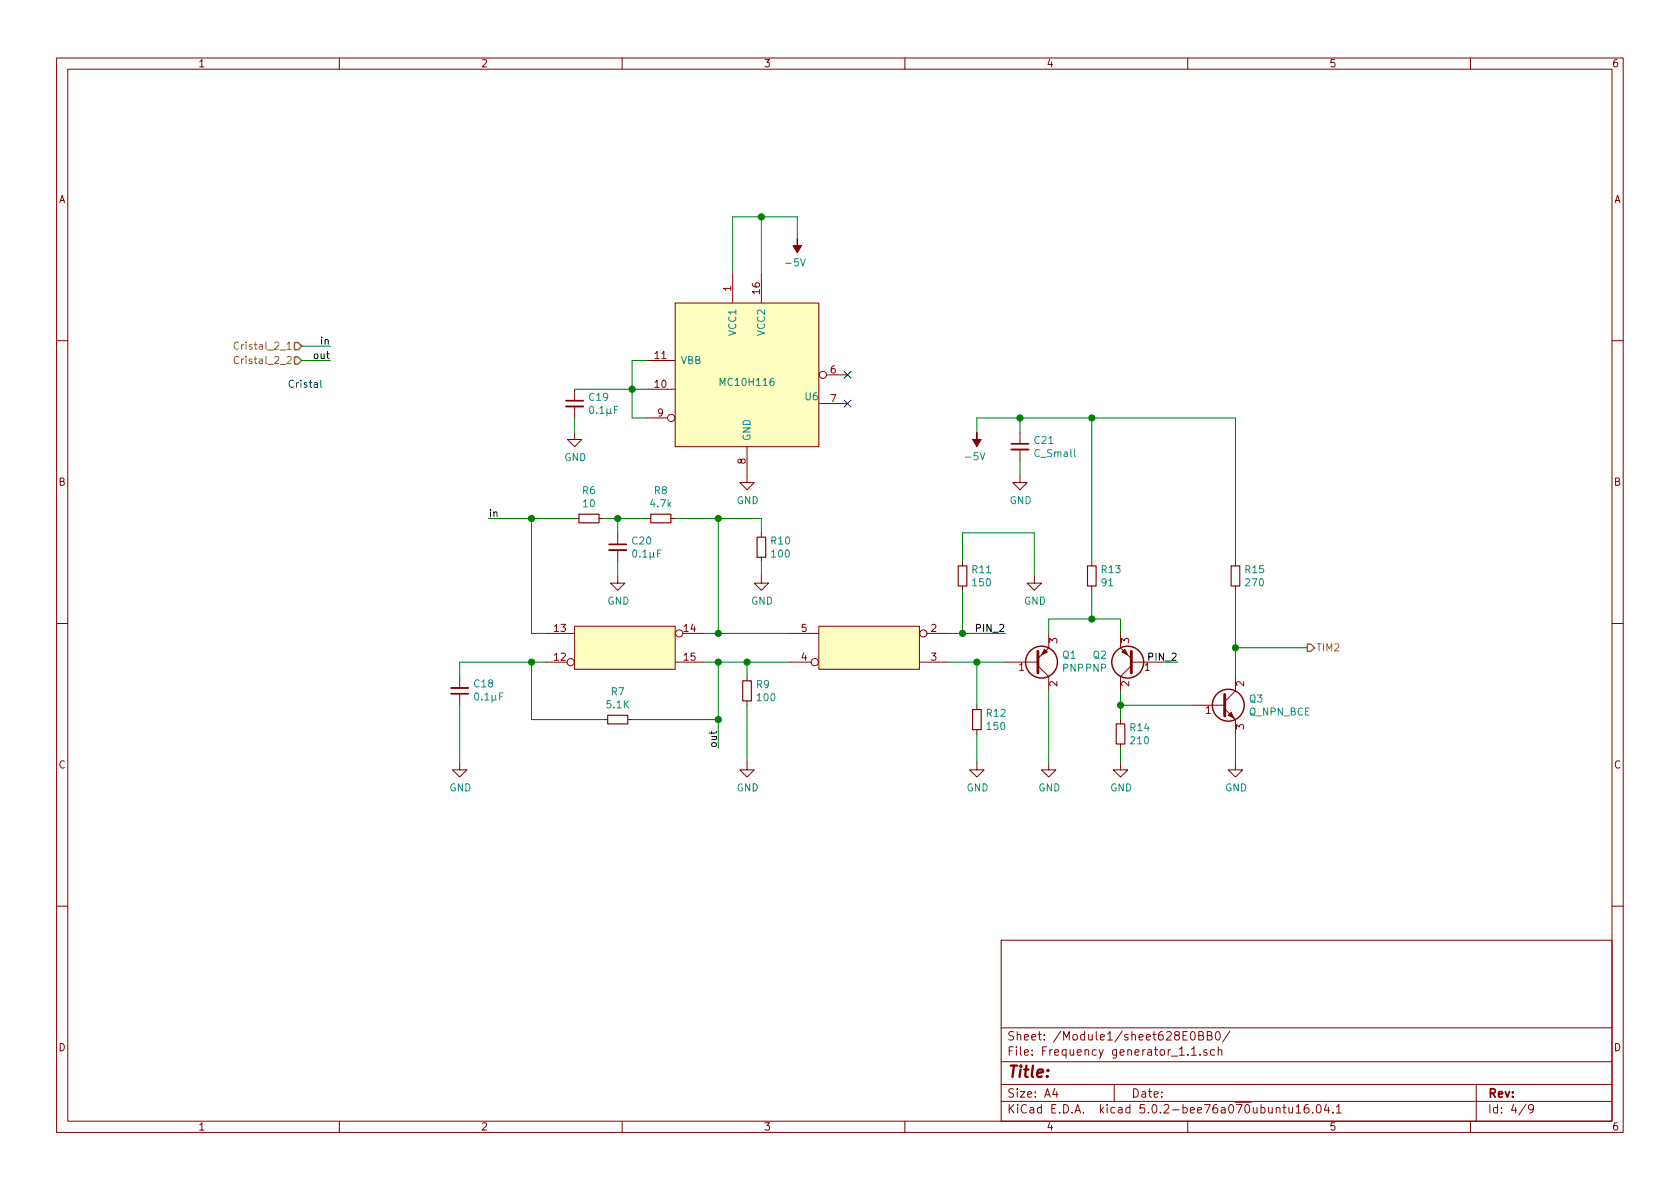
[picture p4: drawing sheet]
<svg xmlns="http://www.w3.org/2000/svg" width="297mm" height="210mm" viewBox="0 0 297 210" stroke-linecap="round" stroke-linejoin="round" font-family="sans-serif">
<g fill="none" stroke="#840000" stroke-width=".18">
<path d="M10 10.3h277v189.9h-277zM12 12.2h273v186.1h-273zM60 10.3v1.9M110 10.3v1.9M160 10.3v1.9M210 10.3v1.9M260 10.3v1.9M119.4 53.6h25.4v25.4h-25.4zM129.5 48.5v5M134.6 48.5v5M10 60.2h2M101.6 76.4v1.3h1.3l-1.3 1.3-1.3-1.3h1.3"/>
<path d="M101.6 68.8v2.1M101.6 71.9v2M114.3 68.8h5M114.3 63.7h5M114.3 73.9h3.7M132.1 79.1v6.2h1.2l-1.2 1.3-1.3-1.3h1.3M144.9 71.4h5M146.1 66.3h3.8M180.3 76.4v2.1M180.3 79.5v2M285 60.2h2M101.6 91.7h.8"/>
<path d="M105.9 91.7h.8M109.2 94.2v2.1M109.2 97.3v2M114.3 91.7h.8M118.6 91.7h.8M134.6 94.2v.8M134.6 98.5v.8M170.2 99.3v.8M180.3 84.1v1.2h1.3l-1.3 1.3-1.2-1.3h1.2M193 99.3v.8M218.4 99.3v.8M10 110.3h2"/>
<path d="M81.3 119.6v2.1M96.5 117.1h3.8M96.5 112h5M101.6 110.7h17.8v7.7h-17.8zM109.2 101.8v1.3h1.3l-1.3 1.3-1.3-1.3h1.3M119.5 117.1h5M120.7 112h3.8M132.1 119.6v.8M134.6 101.8v1.3h1.3l-1.3 1.3-1.3-1.3h1.3M139.7 117.1h3.7M139.7 112h5M144.8 110.7h17.8v7.7h-17.8z"/>
<path d="M162.6 117.1h5M163.9 112h3.7M170.2 103.6v.8M177.8 117.1h5.7M182.9 101.8v1.3h1.2l-1.2 1.3-1.3-1.3h1.3M183.5 117.7l1.9 1.9v2.6M185.4 112v2.5l-1.9 2M193 103.6v.8M198.1 112v2.5l1.9 2M200 117.1h5.7M200 117.7l-1.9 1.9v2.6M218.4 119.6v2.6l-1.9 1.9"/>
<path d="M218.4 103.6v.8M285 110.3h2M81.3 134.9v1.2h1.2l-1.2 1.3-1.3-1.3h1.3M81.3 122.7v2M106.7 127.2h.7M111 127.2h.8M132.1 134.9v1.2h1.2l-1.2 1.3-1.3-1.3h1.3M132.1 123.9v.8M172.7 134.9v1.2h1.3l-1.3 1.3-1.3-1.3h1.3M172.7 124.7v.8M172.7 129v.8M185.4 134.9v1.2h1.3l-1.3 1.3-1.3-1.3h1.3"/>
<path d="M198.1 134.9v1.2h1.3l-1.3 1.3-1.3-1.3h1.3M198.1 127.2v.8M198.1 131.6v.7M210.8 124.7h5.7M216.5 125.3l1.9 1.9v2.6M218.4 134.9v1.2h1.3l-1.3 1.3-1.2-1.3h1.2M10 160.2h2M177 166.3h108v32h-108zM285 160.2h2M60 198.3v1.9M110 198.3v1.9M160 198.3v1.9"/>
<path d="M177 194.8h108M177 191.8h108M177 187.8h108M177 181.8h108M186.5 192.5l-.4 1h1M186.8 193v1M197 191.8v3M210 198.3v1.9M210.7 185.5l.4-.4v1.5M210.7 182.5l.1-.1a.8 .8 0 0 1 .5 .8 .8 .8 0 0 1-.5 .7 1 1 0 0 1-.1-1.4zM210.7 186.6h.8M212 183.1h.5l.2-.1 .1-.3-.3-.3h-.5v1.5h.5l.3-.3a.41 .41 0 0 0-.3-.5"/>
<path d="M212.2 186.5v.1M213.4 185.7l-.4-.1-.2 .2 .1 .2 .5 .2v.3h-.6M213.5 183.1h.5l.2-.1v-.3l-.2-.3h-.5v1.5h.5l.3-.3a.41 .41 0 0 0-.3-.5M214.8 185.7l-.5-.1-.3 .3 .1 .6 .2 .1 .5-.1M215 182.6l.2-.2a.81 .81 0 0 1 .6 .6 .81 .81 0 0 1-.3 .8l-.1 .1a.79 .79 0 0 1-.4-1.3zM215.4 185.7l.2-.1 .4 .1v.9M215.4 185.1v1.5M217.4 182.3l-1.2 2M226.8 195.8h.6M227 195.3v1.3l.4 .2M227.9 195.8v.9l.4 .1 .2-.1M228.5 195.8v1"/>
<path d="M229.2 195.8l.4-.5v1.5M229.2 196.8h.8M231.3 195.3a.62 .62 0 0 0-.7 .7l.1 .7 .2 .1 .5-.1v-.5l-.1-.2-.4-.1-.3 .3M232.1 196.7v.1M232.9 195.5l.3-.2a.94 .94 0 0 1 0 1.5l-.4-.3-.1-.6zM234.5 195.2l-.3 1.1h.9M234.9 195.8v1M235.7 196.7v.1M236.3 195.8l.4-.5v1.5M236.3 196.8h.9M260 198.3v1.9M261 191.8v6.5"/>
<path d="M269.8 195.2l-1.2 2M271.1 196l-.3 .3-.4-.1-.1-.2v-.4l.1-.2 .4-.1 .2 .2a1.19 1.19 0 0 1-.2 1.2l-.4 .1"/>
<circle cx="118.7" cy="73.9" r=".63"/>
<circle cx="145.5" cy="66.3" r=".63"/>
<circle cx="100.9" cy="117.1" r=".63"/>
<circle cx="120.1" cy="112" r=".63"/>
<circle cx="144.1" cy="117.1" r=".63"/>
<circle cx="163.3" cy="112" r=".63"/>
</g>
<path d="M149.3 65.7l1.2 1.2M149.3 70.8l1.2 1.2M150.5 65.7l-1.2 1.2M150.5 70.8l-1.2 1.2" fill="none" stroke="#000084" stroke-width=".18"/>
<path d="M100.1 71.9h3M178.8 79.5h3.1M107.7 97.3h3M79.8 121.7h3" fill="none" stroke="#840000" stroke-width=".33"/>
<path d="M100.1 70.9h3M178.8 78.5h3.1M107.7 96.3h3M79.8 122.7h3" fill="none" stroke="#840000" stroke-width=".3"/>
<g fill="#840000" stroke="#840000" stroke-width=".18">
<path d="M141 42.2v1.2h.7l-.7 1.3-.8-1.3h.8z"/>
<path d="M198.4 115.3l.5-.5 .5 1z"/>
<path d="M184.7 114.8l.5 .5-1.1 .5z"/>
<path d="M217.2 126.5l.5-.5 .5 1z"/>
<path d="M172.7 76.4v1.3h.8l-.8 1.3-.7-1.3h.7z"/>
</g>
<g fill="none" stroke="#008400" stroke-width=".18">
<path d="M134.6 38.3v10.2M141 42.2v-3.9h-11.5v10.2M53.3 63.7h5.1M53.3 61.2h5.1M101.6 73.9v2.5M101.6 68.8h12.7M114.3 63.7h-2.5v10.2h2.5M172.7 76.4v-2.5h45.7v25.4M180.3 73.9v2.5M193 73.9v25.4M86.4 91.7h15.2M94 91.7v20.3h2.5"/>
<path d="M106.7 91.7h7.6M109.2 91.7v2.5M109.2 99.3v2.5M119.4 91.7h15.2v2.5M127 91.7v20.3M134.6 99.3v2.5M170.2 99.3v-5.1h12.7v7.6M180.3 81.5v2.6M94 117.1v10.1h12.7M96.5 117.1h-15.2v2.5M124.5 112h15.2M124.5 117.1h15.2"/>
<path d="M127 117.1v15.2M132.1 117.1v2.5M167.6 112h10.2M167.6 117.1h10.2M170.2 104.4v7.6M172.7 117.1v7.6M185.4 112v-2.5h12.7v2.5M193 104.4v5.1M218.4 104.4v15.2M218.4 114.5h12.7M81.3 124.7v10.2M111.8 127.2h15.2"/>
<path d="M132.1 124.7v10.2M172.7 129.8v5.1M185.4 122.2v12.7M198.1 122.2v5M198.1 132.3v2.6M198.1 124.7h12.7M218.4 129.8v5.1"/>
</g>
<g fill="#008400" stroke="#008400" stroke-width=".25">
<circle cx="134.6" cy="38.3" r=".51"/>
<circle cx="109.2" cy="91.7" r=".51"/>
<circle cx="127" cy="112" r=".51"/>
<circle cx="127" cy="91.7" r=".51"/>
<circle cx="127" cy="117.1" r=".51"/>
<circle cx="111.8" cy="68.8" r=".51"/>
<circle cx="94" cy="117.1" r=".51"/>
<circle cx="132.1" cy="117.1" r=".51"/>
<circle cx="172.7" cy="117.1" r=".51"/>
<circle cx="170.2" cy="112" r=".51"/>
<circle cx="193" cy="109.5" r=".51"/>
<circle cx="198.1" cy="124.7" r=".51"/>
<circle cx="193" cy="73.9" r=".51"/>
<circle cx="180.3" cy="73.9" r=".51"/>
<circle cx="94" cy="91.7" r=".51"/>
<circle cx="127" cy="127.2" r=".51"/>
<circle cx="218.4" cy="114.5" r=".51"/>
</g>
<path d="M102.4 90.9h3.5v1.6h-3.5zM115.1 90.9h3.5v1.6h-3.5zM133.9 95h1.5v3.5h-1.5zM169.4 100.1h1.5v3.5h-1.5zM192.3 100.1h1.5v3.5h-1.5zM217.7 100.1h1.5v3.5h-1.5zM107.4 126.5h3.6v1.5h-3.6zM131.3 120.4h1.5v3.5h-1.5zM172 125.5h1.5v3.5h-1.5zM197.4 128h1.5v3.6h-1.5z" fill="none" stroke="#840000" stroke-width=".2"/>
<g fill="#ffffc2" stroke="#ffffc2" stroke-width=".18">
<path d="M101.6 110.7h17.8v7.7h-17.8z"/>
<path d="M119.4 53.6h25.4v25.4h-25.4z"/>
<path d="M144.8 110.7h17.8v7.7h-17.8z"/>
</g>
<g fill="none" stroke="#840000" stroke-width=".25">
<circle cx="184.1" cy="117.1" r="2.82"/>
<circle cx="199.4" cy="117.1" r="2.82"/>
<circle cx="217.2" cy="124.7" r="2.82"/>
</g>
<path d="M183.5 115.2v3.8M200 115.2v3.8M216.5 122.8v3.8" fill="none" stroke="#840000" stroke-width=".51"/>
<path d="M56.7 67.2v1.1l.2 .2" fill="none" stroke="#0000c2" stroke-width=".18"/>
<path d="M52.1 60.6h.6l.6 .6-.6 .6h-.6zM52.1 63.1h.6l.6 .6-.6 .7h-.6zM231.1 113.9h.7l.6 .6-.6 .7h-.7z" fill="none" stroke="#848400" stroke-width=".25"/>
<path d="M42.2 60.6a.6 .6 0 0 0-.9 .5 .6 .6 0 0 0 .6 .7l.3-.2M42.2 63.2a.6 .6 0 0 0-.9 .4 .6 .6 0 0 0 .6 .7l.3-.1" fill="none" stroke="#848400" stroke-width=".18"/>
<text font-size="2.8" fill="#840000" x="178" y="190.5">Title:</text>
<g font-size="2.1" fill="#840000">
<text x="178" y="184">Sheet: /Module1/sheet628E0BB0/</text>
<text x="178" y="186.7">File: Frequency generator_1.1.sch</text>
<text x="178" y="196.9">KiCad E.D.A. kicad 5.0.2-bee76a070ubuntu16.04.1</text>
<text x="178" y="194.1">Size: A4</text>
<text x="200" y="194.1">Date:</text>
<text x="263" y="194.1">Rev:</text>
<text x="263" y="196.9">Id: 4/9</text>
</g>
<g font-size="1.8" fill="#840000">
<text x="35" y="11.9">1</text>
<text x="85" y="11.9">2</text>
<text x="135" y="11.9">3</text>
<text x="185" y="11.9">4</text>
<text x="235" y="11.9">5</text>
<text x="285" y="11.9">6</text>
<text x="10.4" y="35.9">A</text>
<text x="285.4" y="35.9">A</text>
<text x="129.3" y="51.5" transform="rotate(-90 129.3 51.5)">1</text>
<text x="134.4" y="52" transform="rotate(-90 134.4 52)">16</text>
<text x="115.8" y="63.5">11</text>
<text x="115.8" y="68.6">10</text>
<text x="146.9" y="66">6</text>
<text x="146.9" y="71.1">7</text>
<text x="116.3" y="73.7">9</text>
<text x="131.8" y="82" transform="rotate(-90 131.8 82)">8</text>
<text x="10.4" y="85.9">B</text>
<text x="285.4" y="85.9">B</text>
<text x="98" y="111.8">13</text>
<text x="121" y="111.8">14</text>
<text x="141.7" y="111.8">5</text>
<text x="164.6" y="111.8">2</text>
<text x="186.9" y="113.8" transform="rotate(-90 186.9 113.8)">3</text>
<text x="199.6" y="113.8" transform="rotate(-90 199.6 113.8)">3</text>
<text x="98" y="116.8">12</text>
<text x="121" y="116.8">15</text>
<text x="141.7" y="116.8">4</text>
<text x="164.6" y="116.8">3</text>
<text x="180.2" y="118.6">1</text>
<text x="202.4" y="118.6">1</text>
<text x="186.9" y="121.4" transform="rotate(-90 186.9 121.4)">2</text>
<text x="199.6" y="121.4" transform="rotate(-90 199.6 121.4)">2</text>
<text x="220" y="121.4" transform="rotate(-90 220 121.4)">2</text>
<text x="213.2" y="126.2">1</text>
<text x="220" y="129" transform="rotate(-90 220 129)">3</text>
<text x="10.4" y="135.9">C</text>
<text x="285.4" y="135.9">C</text>
<text x="10.4" y="185.9">D</text>
<text x="285.4" y="185.9">D</text>
<text x="35" y="199.9">1</text>
<text x="85" y="199.9">2</text>
<text x="135" y="199.9">3</text>
<text x="185" y="199.9">4</text>
<text x="235" y="199.9">5</text>
<text x="285" y="199.9">6</text>
</g>
<g font-size="1.8" fill="#008484">
<text x="139.2" y="47.1">-5V</text>
<text x="130.2" y="59.3" transform="rotate(-90 130.2 59.3)">VCC1</text>
<text x="135.3" y="59.3" transform="rotate(-90 135.3 59.3)">VCC2</text>
<text x="120.3" y="64.4">VBB</text>
<text x="104.2" y="70.9">C19</text>
<text x="127.6" y="68.2">MC10H116</text>
<text x="142.4" y="70.8">U6</text>
<text x="104.4" y="73.2">0.1µF</text>
<text x="99.8" y="81.5">GND</text>
<text x="132.7" y="78" transform="rotate(-90 132.7 78)">GND</text>
<text x="171" y="81.4">-5V</text>
<text x="183" y="78.5">C21</text>
<text x="183.1" y="80.8">C_Small</text>
<text x="103" y="87.4">R6</text>
<text x="103.2" y="89.7">10</text>
<text x="115.1" y="89.7">4.7k</text>
<text x="115.7" y="87.4">R8</text>
<text x="130.3" y="89.1">GND</text>
<text x="178.5" y="89.1">GND</text>
<text x="111.8" y="96.3">C20</text>
<text x="112" y="98.6">0.1µF</text>
<text x="136.4" y="96.3">R10</text>
<text x="136.5" y="98.6">100</text>
<text x="172" y="101.4">R11</text>
<text x="194.8" y="101.4">R13</text>
<text x="220.2" y="101.4">R15</text>
<text x="107.4" y="106.9">GND</text>
<text x="132.8" y="106.9">GND</text>
<text x="172.1" y="103.7">150</text>
<text x="181.1" y="106.9">GND</text>
<text x="194.8" y="103.7">91</text>
<text x="220.3" y="103.7">270</text>
<text x="187.9" y="116.5">Q1</text>
<text x="187.9" y="118.8">PNP PNP</text>
<text x="193.3" y="116.5">Q2</text>
<text x="83.9" y="121.6">C18</text>
<text x="84.1" y="123.9">0.1µF</text>
<text x="107.4" y="125.3">5.1K</text>
<text x="108.1" y="123">R7</text>
<text x="133.8" y="121.7">R9</text>
<text x="134" y="124">100</text>
<text x="220.9" y="124.2">Q3</text>
<text x="174.5" y="126.8">R12</text>
<text x="174.6" y="129.1">150</text>
<text x="199.9" y="129.3">R14</text>
<text x="200" y="131.6">210</text>
<text x="220.9" y="126.5">Q_NPN_BCE</text>
<text x="79.5" y="139.9">GND</text>
<text x="130.3" y="139.9">GND</text>
<text x="170.9" y="139.9">GND</text>
<text x="183.6" y="139.9">GND</text>
<text x="196.3" y="139.9">GND</text>
<text x="216.6" y="139.9">GND</text>
</g>
<g font-size="1.8" fill="#848400">
<text x="42.4" y="61.8">Cristal_2_1</text>
<text x="42.4" y="64.4">Cristal_2_2</text>
<text x="232.7" y="115.2">TIM2</text>
</g>
<g font-size="1.8">
<text x="55.7" y="63.5">out</text>
<text x="56.8" y="61">in</text>
<text x="86.4" y="91.4">in</text>
<text x="172.9" y="111.8">PIN_2</text>
<text x="126.7" y="132.3" transform="rotate(-90 126.7 132.3)">out</text>
</g>
<text font-size="1.8" fill="#0000c2" x="50.8" y="68.6">Cristal</text>
<text font-size="1.8" fill="#008400" x="203.4" y="116.8">PIN_2</text>
</svg>
